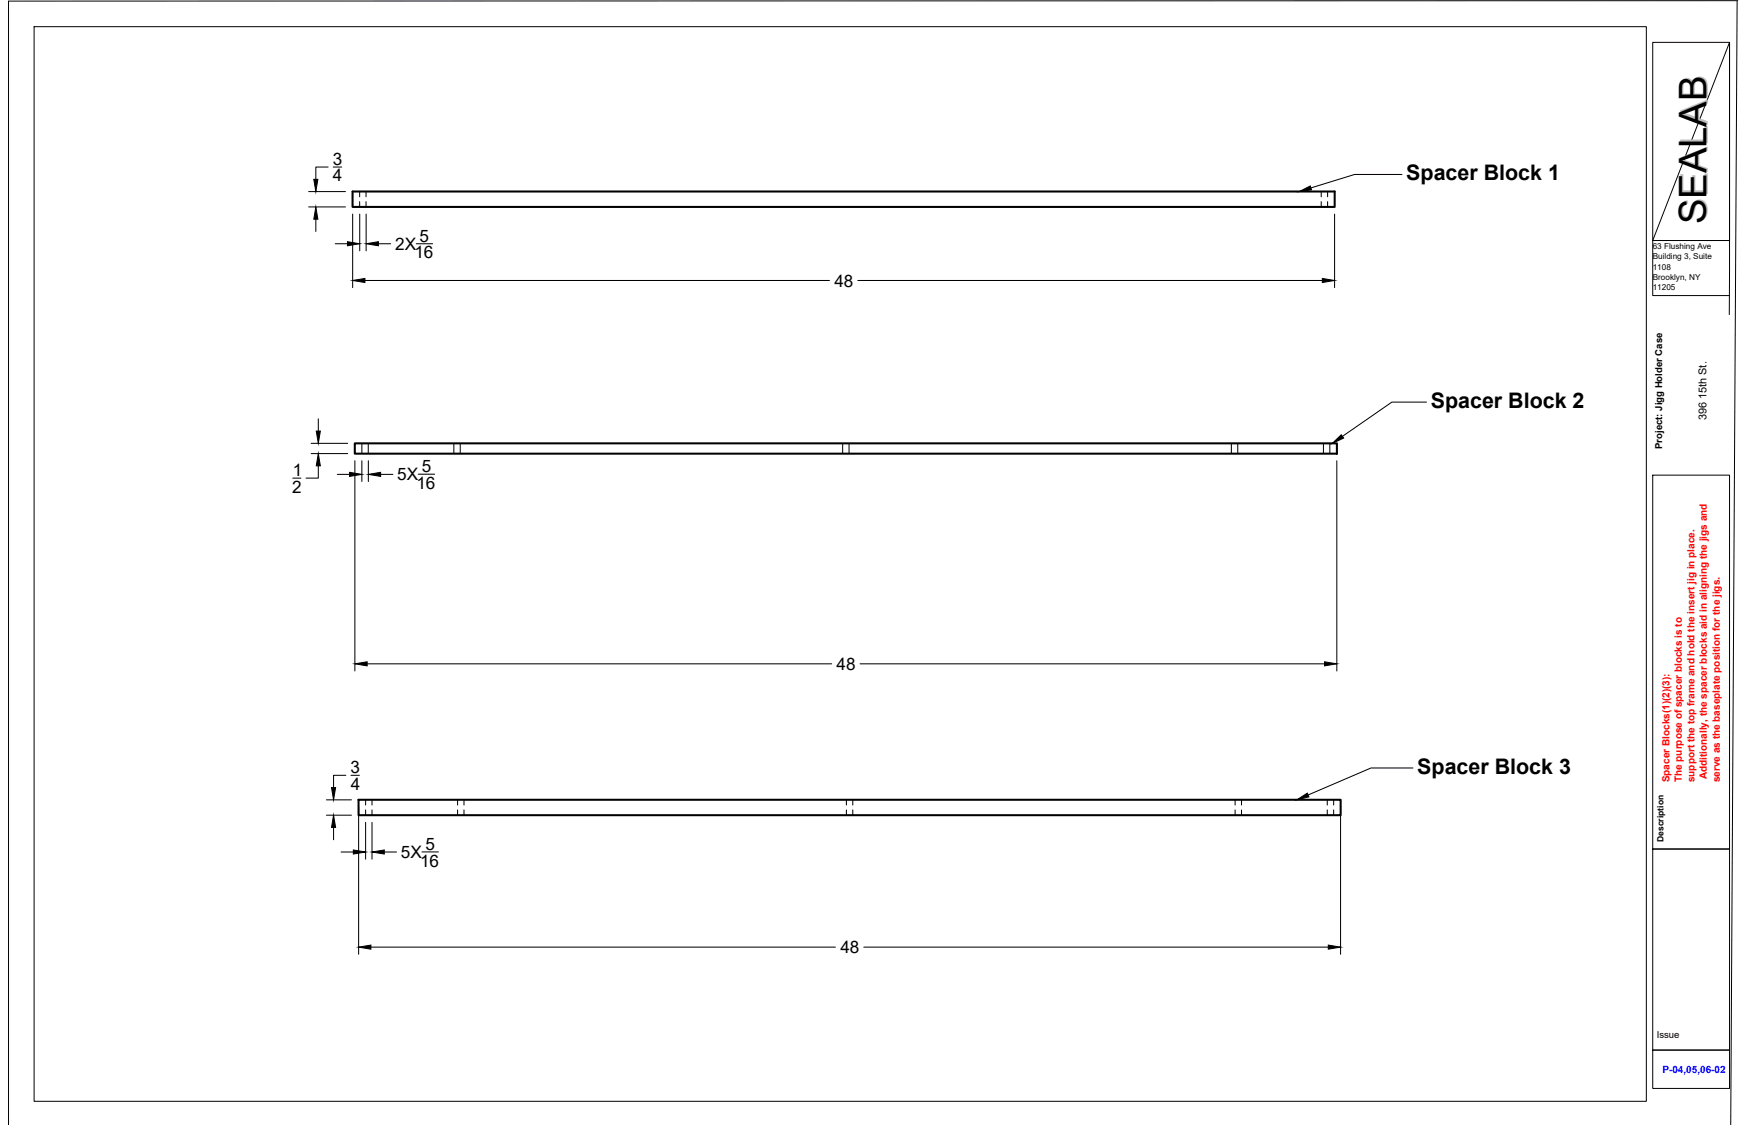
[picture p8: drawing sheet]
<svg xmlns="http://www.w3.org/2000/svg" width="432mm" height="279mm" viewBox="0 0 432 279" stroke-linecap="round" stroke-linejoin="round" font-family="sans-serif">
<!-- layer: Visible -->
<path d="M87.5 47.6h243.9v3.8h-243.9zM88.1 110.1h243.9v2.6h-243.9zM89 198.6h243.9v3.9h-243.9z" fill="none" stroke="#000" stroke-width=".51"/>
<!-- layer: Hidden -->
<g fill="none" stroke="#000" stroke-width=".25">
<path d="M89.3 47.6v1.3M89.3 50.1v1.3M90.9 47.6v1.3M90.9 50.1v1.3M328.1 47.6v1.3M328.1 50.1v1.3M329.6 47.6v1.3M329.6 50.1v1.3M89.9 110.1v2.6M91.4 110.1v2.6M112.7 110.1v2.6M114.3 110.1v2.6"/>
<path d="M209.2 110.1v2.6M210.8 110.1v2.6M305.8 110.1v2.6M307.3 110.1v2.6M328.6 110.1v2.6M330.2 110.1v2.6M90.8 198.6v1.3M92.4 198.6v1.3M113.6 198.6v1.3M115.2 198.6v1.3M210.2 198.6v1.3M211.8 198.6v1.3"/>
<path d="M306.7 198.6v1.3M308.3 198.6v1.3M329.6 198.6v1.3M331.2 198.6v1.3M90.8 201.1v1.4M92.4 201.1v1.4M113.6 201.1v1.4M115.2 201.1v1.4M210.2 201.1v1.4M211.8 201.1v1.4M306.7 201.1v1.4M308.3 201.1v1.4"/>
<path d="M329.6 201.1v1.4M331.2 201.1v1.4"/>
</g>
<!-- layer: None -->
<path d="M8.5 6.6h400.3v266.9h-400.3zM410.4 10.5h19.1v49.2h-19.1zM429.5 10.5v49.2h-19.1zM431.3 .3l-1.6 279.1M431.5 .2l-429.4 .1v279.1M429.5 67.5v-7.8h-19.1v13.7h19M410.4 118h19.1v92.9h-19.1zM410.4 210.9h19.1v49.9h-19.1zM410.4 260.8h19.1v9.5h-19.1z" fill="none" stroke="#000" stroke-width=".25"/>
<!-- layer: Titleblock -->
<path d="M429.5 67.5l-.1 10.6" fill="none" stroke="#000" stroke-width=".25"/>
<!-- layer: Leaders -->
<path d="M322.6 47.6l2.8-1.4 .2 1zM330.8 110.1l2.2-2.1 .6 .8zM322 198.6l2.6-1.6 .4 .9z" fill="#000" stroke="#000" stroke-width=".25"/>
<path d="M348.1 43.3h-11.7l-10.9 3.4M354.2 99.9h-8.6l-12.3 8.5M350.8 190.7h-10.4l-15.6 6.7" fill="none" stroke="#000" stroke-width=".25"/>
<!-- layer: FD_Dimensions -->
<g fill="none" stroke="#000" stroke-width=".25">
<path d="M76.6 51.4h9.2M76.6 47.6h9.2M78.4 54.4v3.1M81.5 41.5h-3.1v3M82.7 41.5h2.1M87.6 53.2v18.2M89.3 53.2v9.1M90.9 53.2v9.1M331.4 53.2v18.2M83.2 60.5h3.1M90.6 69.7h115.4M94 60.5h3"/>
<path d="M103.4 60.5h4M213 69.7h115.3M72.7 118.7h2M77.3 110.1h9M77.3 112.6h9M79 115.7v3h-3M79 104v3.1M83.8 117.8h3M88.1 114.4v52.2M89.9 114.4v5.2M91.5 114.4v5.2M94.5 117.8h3.1"/>
<path d="M103.8 117.8h4.1M331.9 114.4v52.2M91.2 164.9h115.3M213.6 164.9h115.3M81 198.6h6.3M85.9 192.6h-3.1v3M87.1 192.6h2.1M81 202.5h6.3M82.8 205.5v3.1M84.7 211.6h3M89 200.4v36.6M90.8 204.2v9.2"/>
<path d="M92.4 204.2v9.2M95.4 211.6h3.1M104.8 211.6h4.1M332.9 200.4v36.6M92.1 235.2h115.3M214.5 235.2h115.3"/>
</g>
<g fill="#000" stroke="#000" stroke-width=".25">
<path d="M78.4 51.4l.5 3h-1zM77.9 44.5h1l-.5 3.1zM86.3 60l3 .5-3 .5zM87.6 69.7l3-.5v1zM90.9 60.5l3.1-.5v1zM328.3 69.2l3.1 .5-3.1 .5zM78.5 107.1h1l-.5 3zM79 112.6l.5 3.1h-1zM86.8 117.3l3.1 .5-3.1 .5zM91.5 117.8l3-.5v1zM88.1 164.9l3.1-.5v1zM328.9 164.4l3 .5-3 .5z"/>
<path d="M82.3 195.6h1l-.5 3zM82.8 202.5l.5 3h-1zM87.7 211.1l3.1 .5-3.1 .5zM92.4 211.6l3-.5v1zM89 235.2l3.1-.5v1zM329.8 234.7l3.1 .5-3.1 .5z"/>
</g>
<text font-size="9.5" fill="#bababa" x="424.1" y="55.3" transform="rotate(-90 424.1 55.3)">SEALAB</text>
<g font-size="5.3">
<text x="349.2" y="44.8">Spacer Block 1</text>
<text x="355.3" y="101.3">Spacer Block 2</text>
<text x="351.9" y="192.2">Spacer Block 3</text>
</g>
<g font-size="4.3">
<text x="82.6" y="41">3</text>
<text x="82.7" y="45">4</text>
<text x="98.1" y="62">2X</text>
<text x="102.9" y="64.2">16</text>
<text x="104.2" y="60">5</text>
<text x="207.2" y="71.2">48</text>
<text x="72.7" y="118.2">1</text>
<text x="98.6" y="119.3">5X</text>
<text x="104.7" y="117.3">5</text>
<text x="72.6" y="122.3">2</text>
<text x="103.4" y="121.4">16</text>
<text x="207.7" y="166.3">48</text>
<text x="87" y="192">3</text>
<text x="87.1" y="196.1">4</text>
<text x="99.6" y="213.1">5X</text>
<text x="104.3" y="215.2">16</text>
<text x="105.6" y="211.1">5</text>
<text x="208.7" y="236.7">48</text>
</g>
<text font-size="2.8" fill="#f00" x="427.1" y="144" transform="rotate(-90 427.1 144)">.</text>
<text font-size="2.7" x="423.7" y="104.4" transform="rotate(-90 423.7 104.4)">396 15th St.</text>
<g font-size="2.5" fill="#f00">
<text x="414.6" y="194.3" transform="rotate(-90 414.6 194.3)">Spacer Blocks(1)(2)(3):</text>
<text x="417.6" y="194.3" transform="rotate(-90 417.6 194.3)">The purpose of spacer blocks is to</text>
<text x="420.7" y="194.3" transform="rotate(-90 420.7 194.3)">support the top frame and hold the insert jig in place.</text>
<text x="423.8" y="193.5" transform="rotate(-90 423.8 193.5)">Additionally, the spacer blocks aid in aligning the jigs and</text>
<text x="427.1" y="194.3" transform="rotate(-90 427.1 194.3)">serve as the baseplate position for the jigs</text>
</g>
<text font-size="2.5" fill="#00f" x="412.8" y="266.4">P-04,05,06-02</text>
<g font-size="2.4">
<text x="412.7" y="111.5" transform="rotate(-90 412.7 111.5)">Project: Jigg Holder Case</text>
<text x="411.4" y="257.7">Issue</text>
</g>
<text font-size="2.1" x="413" y="209.1" transform="rotate(-90 413 209.1)">Description</text>
<g font-size="2">
<text x="410.4" y="61.8">63 Flushing Ave</text>
<text x="410.4" y="64.4">Building 3, Suite</text>
<text x="410.4" y="67">1108</text>
<text x="410.4" y="69.5">Brooklyn, NY</text>
<text x="410.4" y="72.1">11205</text>
</g>
</svg>
